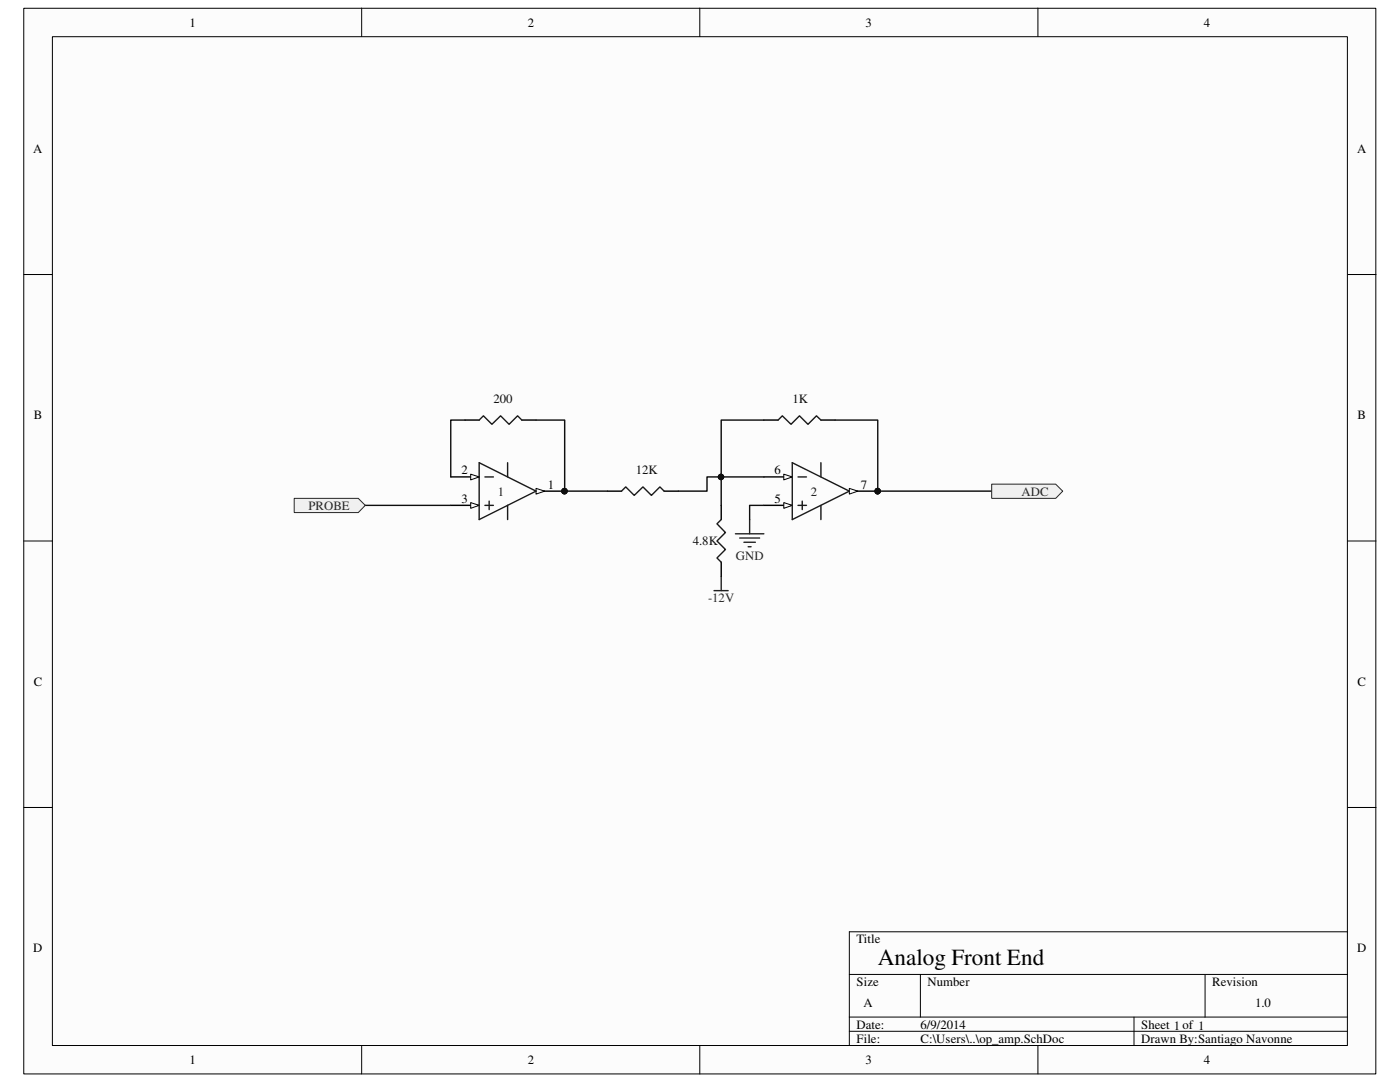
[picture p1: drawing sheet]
<svg xmlns="http://www.w3.org/2000/svg" width="279mm" height="216mm" viewBox="0 0 279 216" stroke-linecap="round" stroke-linejoin="round" font-family="sans-serif">
<path d="M4.8 1.7h269.8v212.6h-269.8z" fill="#fcfcfc"/>
<path d="M4.7 1.7h269.9v212.6h-269.9z" fill="none" stroke="#000" stroke-width=".2"/>
<path d="M10.5 7.4h258.4v201.2h-258.4z" fill="#fcfcfc"/>
<g fill="none" stroke="#000" stroke-width=".2">
<path d="M10.5 7.3h258.4v201.3h-258.4zM72.2 1.6v5.7M139.7 1.6v5.7M207.1 1.6v5.7M4.7 54.8h5.7M268.9 54.8h5.7M4.7 107.9h5.7M268.9 107.9h5.7M4.7 161.1h5.7M268.9 161.1h5.7M169.5 194.4h99.4M183.7 194.4v8.5"/>
<path d="M240.5 194.4v8.5M268.9 185.9h-99.4v22.7M72.2 208.6v5.7M139.7 208.6v5.7M169.5 202.9h99.4M169.5 205.8h99.4M207.1 208.6v5.7M226.3 202.9v5.7"/>
</g>
<path d="M107 98h5.7" fill="none" stroke="#000" stroke-width=".28"/>
<path d="M107 97.5l1.7 .5-1.7 .6z" fill="#fcfcfc"/>
<path d="M107 97.5l1.7 .5-1.7 .6z" fill="none" stroke="#000" stroke-width=".2"/>
<circle cx="112.7" cy="98" r=".55" fill="#0e0e0e"/>
<circle cx="112.7" cy="98" r=".55" fill="none" stroke="#0e0e0e" stroke-width=".2"/>
<path d="M90 100.8h5.6" fill="none" stroke="#000" stroke-width=".28"/>
<path d="M93.9 100.3l1.7 .5-1.7 .6z" fill="#fcfcfc"/>
<path d="M93.9 100.3l1.7 .5-1.7 .6z" fill="none" stroke="#000" stroke-width=".2"/>
<path d="M90 95.2h5.6" fill="none" stroke="#000" stroke-width=".28"/>
<path d="M93.9 94.6l1.7 .6-1.7 .6z" fill="#fcfcfc"/>
<path d="M93.9 94.6l1.7 .6-1.7 .6z" fill="none" stroke="#000" stroke-width=".2"/>
<path d="M95.6 92.3l11.4 5.7-11.4 5.7zM96.8 95.2h1.7M97.6 100v1.7M101.3 92.3v2.9M96.8 100.8h1.7M101.3 100.8v2.9" fill="none" stroke="#1c1c1c" stroke-width=".28"/>
<circle cx="112.7" cy="98" r=".55" fill="#0e0e0e"/>
<circle cx="112.7" cy="98" r=".55" fill="none" stroke="#0e0e0e" stroke-width=".2"/>
<path d="M169.5 98h5.7" fill="none" stroke="#000" stroke-width=".28"/>
<path d="M169.5 97.5l1.7 .5-1.7 .6z" fill="#fcfcfc"/>
<path d="M169.5 97.5l1.7 .5-1.7 .6z" fill="none" stroke="#000" stroke-width=".2"/>
<circle cx="175.1" cy="98" r=".54" fill="#0e0e0e"/>
<circle cx="175.1" cy="98" r=".54" fill="none" stroke="#0e0e0e" stroke-width=".2"/>
<path d="M152.4 100.8h5.7" fill="none" stroke="#000" stroke-width=".28"/>
<path d="M156.4 100.3l1.7 .5-1.7 .6z" fill="#fcfcfc"/>
<path d="M156.4 100.3l1.7 .5-1.7 .6z" fill="none" stroke="#000" stroke-width=".2"/>
<path d="M152.4 95.2h5.7" fill="none" stroke="#000" stroke-width=".28"/>
<path d="M156.4 94.6l1.7 .6-1.7 .6z" fill="#fcfcfc"/>
<path d="M156.4 94.6l1.7 .6-1.7 .6z" fill="none" stroke="#000" stroke-width=".2"/>
<path d="M158.1 92.3l11.4 5.7-11.4 5.7zM159.3 95.2h1.7M160.1 100v1.7M163.8 92.3v2.9M159.3 100.8h1.7M163.8 100.8v2.9" fill="none" stroke="#1c1c1c" stroke-width=".28"/>
<circle cx="175.1" cy="98" r=".54" fill="#0e0e0e"/>
<circle cx="175.1" cy="98" r=".54" fill="none" stroke="#0e0e0e" stroke-width=".2"/>
<path d="M92.8 83.8h-2.8v11.4M152.4 83.8h-8.5v11.4" fill="none" stroke="#0e0e0e" stroke-width=".28"/>
<path d="M92.8 83.8h2.8M104.1 83.8h2.9" fill="none" stroke="#000" stroke-width=".28"/>
<path d="M95.6 83.8l.9-.8 1.7 1.7 1.7-1.7 1.7 1.7 1.7-1.7 .8 .8" fill="none" stroke="#1c1c1c" stroke-width=".28"/>
<circle cx="143.9" cy="95.2" r=".55" fill="#0e0e0e"/>
<circle cx="143.9" cy="95.2" r=".55" fill="none" stroke="#0e0e0e" stroke-width=".2"/>
<path d="M152.4 83.8h2.9M163.8 83.8h2.9" fill="none" stroke="#000" stroke-width=".28"/>
<path d="M155.3 83.8l.8-.8 1.8 1.7 1.7-1.7 1.6 1.7 1.7-1.7 .9 .8" fill="none" stroke="#1c1c1c" stroke-width=".28"/>
<path d="M166.7 83.8h8.5v14.2" fill="none" stroke="#0e0e0e" stroke-width=".28"/>
<circle cx="175.1" cy="98" r=".54" fill="#0e0e0e"/>
<circle cx="175.1" cy="98" r=".54" fill="none" stroke="#0e0e0e" stroke-width=".2"/>
<path d="M143.9 95.2v5.6" fill="none" stroke="#0e0e0e" stroke-width=".28"/>
<circle cx="143.9" cy="95.2" r=".55" fill="#0e0e0e"/>
<circle cx="143.9" cy="95.2" r=".55" fill="none" stroke="#0e0e0e" stroke-width=".2"/>
<path d="M142.5 117.9h2.8M143.9 115v2.9M146.8 106.5h5.6M147.6 107.4h4M148.5 108.2h2.2M149.3 109.1h.6M149.6 103.7v2.8" fill="none" stroke="#262626" stroke-width=".28"/>
<path d="M107 83.8h5.7v14.2h8.5M152.4 95.2h-11.3v2.8h-5.7M152.4 100.8h-2.8v2.9" fill="none" stroke="#0e0e0e" stroke-width=".28"/>
<path d="M121.2 98h2.8M132.5 98h2.9M143.9 100.8v2.9M143.9 112.2v2.8" fill="none" stroke="#000" stroke-width=".28"/>
<path d="M124 98l.9-.8 1.7 1.6 1.7-1.6 1.7 1.6 1.7-1.6 .8 .8M143.9 103.7l-.8 .8 1.7 1.8-1.7 1.6 1.7 1.7-1.7 1.7 .8 .9" fill="none" stroke="#1c1c1c" stroke-width=".28"/>
<circle cx="112.7" cy="98" r=".55" fill="#0e0e0e"/>
<circle cx="112.7" cy="98" r=".55" fill="none" stroke="#0e0e0e" stroke-width=".2"/>
<path d="M175.2 98h22.7M72.9 100.8h17.1" fill="none" stroke="#0e0e0e" stroke-width=".28"/>
<circle cx="175.1" cy="98" r=".54" fill="#0e0e0e"/>
<circle cx="175.1" cy="98" r=".54" fill="none" stroke="#0e0e0e" stroke-width=".2"/>
<path d="M58.7 99.4h12.8l1.4 1.4-1.4 1.5h-12.8z" fill-rule="evenodd" fill="#f0f0f0"/>
<path d="M58.7 99.4h12.8l1.4 1.4-1.4 1.5h-12.8z" fill="none" stroke="#262626" stroke-width=".2"/>
<path d="M197.9 96.6h12.8l1.4 1.4-1.4 1.4h-12.8z" fill-rule="evenodd" fill="#f0f0f0"/>
<path d="M197.9 96.6h12.8l1.4 1.4-1.4 1.4h-12.8z" fill="none" stroke="#262626" stroke-width=".2"/>
<text font-size="4.6" x="175.2" y="192.6">Analog Front End</text>
<g font-size="2.5">
<text x="37.8" y="5.3">1</text>
<text x="105.3" y="5.3">2</text>
<text x="172.8" y="5.3">3</text>
<text x="240.2" y="5.3">4</text>
<text x="6.6" y="30.5">A</text>
<text x="270.8" y="30.5">A</text>
<text x="6.7" y="83.7">B</text>
<text x="270.9" y="83.7">B</text>
<text x="92.1" y="94.7">2</text>
<text x="154.6" y="94.7">6</text>
<text x="92.1" y="100.3">3</text>
<text x="109.3" y="97.5">1</text>
<text x="154.6" y="100.3">5</text>
<text x="171.8" y="97.5">7</text>
<text x="6.7" y="136.8">C</text>
<text x="270.9" y="136.8">C</text>
<text x="6.6" y="190">D</text>
<text x="170.9" y="188.2">Title</text>
<text x="270.8" y="190">D</text>
<text x="170.9" y="196.7">Size</text>
<text x="185.1" y="196.7">Number</text>
<text x="241.9" y="196.7">Revision</text>
<text x="172.3" y="201">A</text>
<text x="250.5" y="201">1.0</text>
<text x="170.9" y="205.2">Date:</text>
<text x="170.9" y="208.1">File:</text>
<text x="183.7" y="208.1">C:\Users\..\op_amp.SchDoc</text>
<text x="183.7" y="205.2">6/9/2014</text>
<text x="227.8" y="205.2">Sheet 1 of 1</text>
<text x="227.8" y="208.1">Drawn By:Santiago Navonne</text>
<text x="37.8" y="212.3">1</text>
<text x="105.3" y="212.3">2</text>
<text x="172.8" y="212.3">3</text>
<text x="240.2" y="212.3">4</text>
</g>
<g font-size="2.5" fill="#0e0e0e">
<text x="98.5" y="80.5">200</text>
<text x="158.2" y="80.5">1K</text>
<text x="126.9" y="94.7">12K</text>
<text x="138.3" y="108.8">4.8K</text>
</g>
<g font-size="2.5" fill="#262626">
<text x="61.6" y="101.7">PROBE</text>
<text x="203.9" y="98.9">ADC</text>
<text x="146.9" y="111.7">GND</text>
<text x="141.3" y="120.2">-12V</text>
</g>
<g font-size="2.5" fill="#1c1c1c">
<text x="99.4" y="98.9">1</text>
<text x="161.8" y="98.9">2</text>
</g>
</svg>
